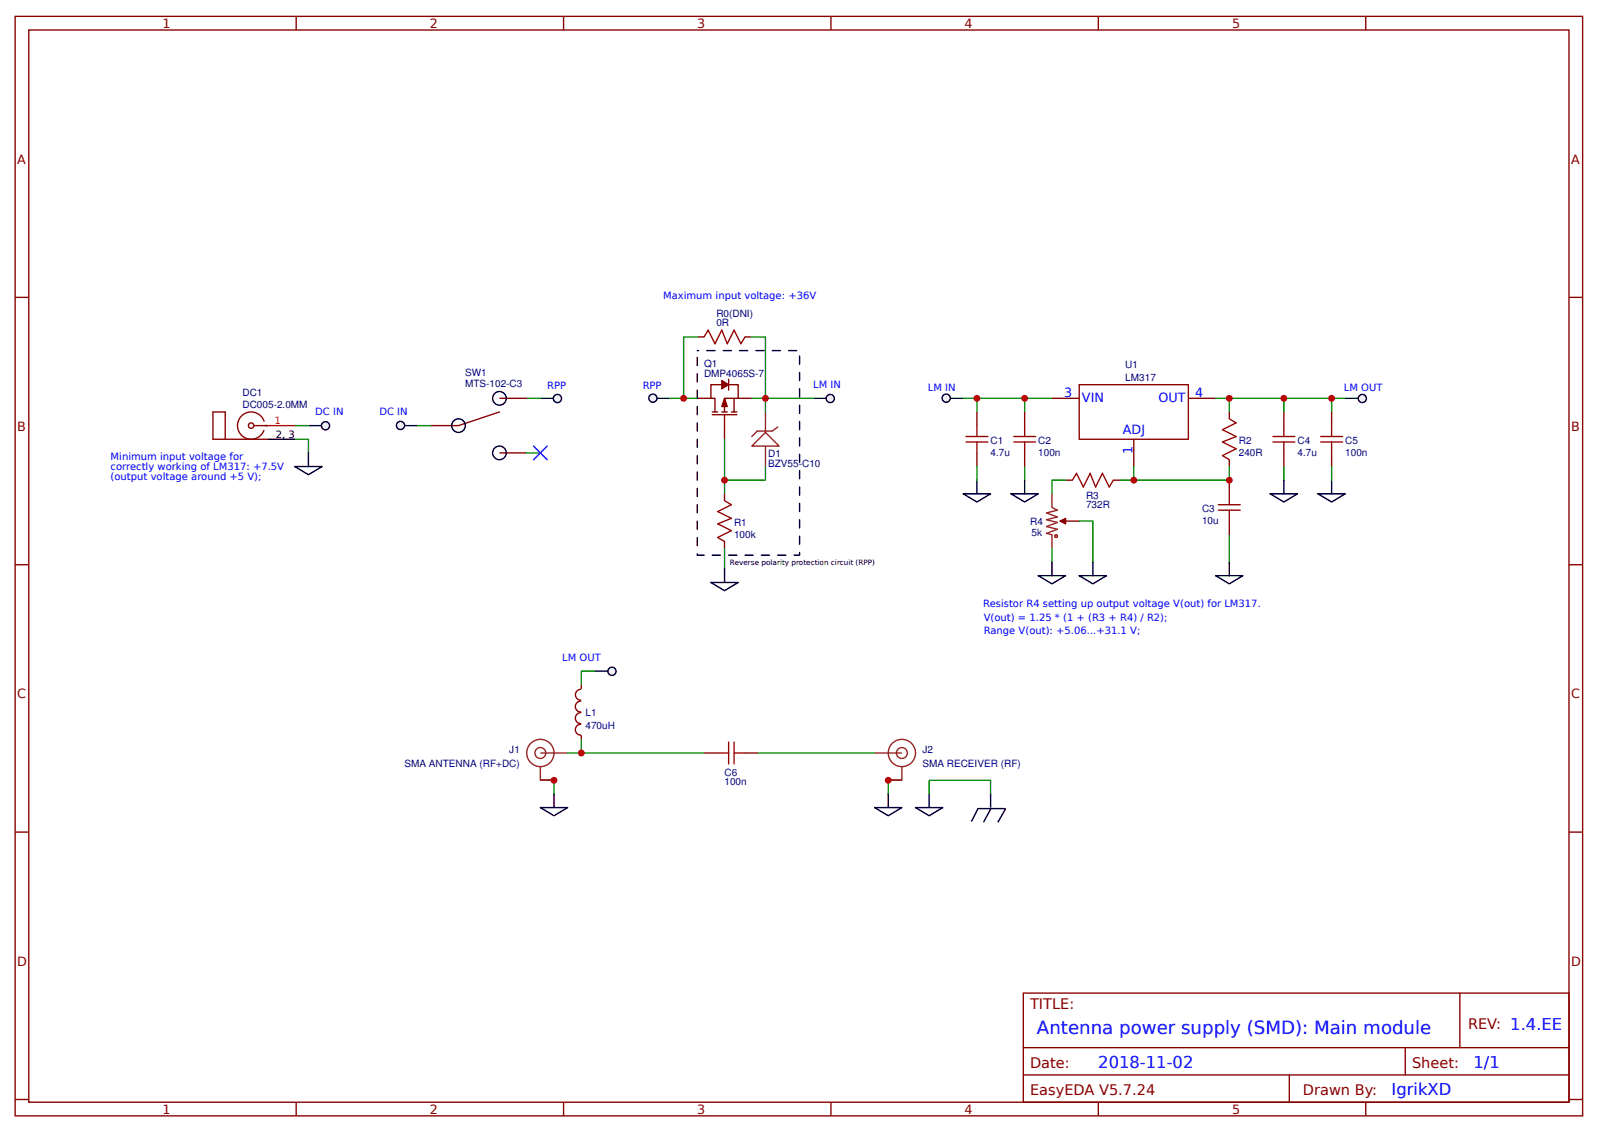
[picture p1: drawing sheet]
<svg xmlns="http://www.w3.org/2000/svg" width="310mm" height="219mm" viewBox="0 0 310 219" stroke-linecap="round" stroke-linejoin="round" font-family="sans-serif">
<g fill="none" stroke="#800" stroke-width=".26">
<path d="M2.9 3.2h304v213.2h-304zM5.6 5.8h298.7v208h-298.7zM57.4 3.2v2.6M109.3 3.2v2.6M161.2 3.2v2.6M213 3.2v2.6M264.9 3.2v2.6M2.9 57.7h2.7M304.3 57.7h2.6M135.2 77.3h2.7M138.1 79.9h1.1M140 74.6h-2.1v2.7h.8v2.6"/>
<path d="M140 79.9h1M141.3 74.6h1.9v2.7h-2.7v2.6M141.3 73.6v2.1M141.8 79.9h1.1M142.4 77.3v2.6M143.2 77.3h2.6M198.7 79.9v2.6M204 77.3h5.3M209.3 74.6h21.2v10.6h-21.2zM230.5 77.3h5.3M238.4 79.9v1.3M138.1 80.4h4.8"/>
<path d="M140.5 80.4v4.8M140.5 95.8v1.3M198.7 87.8v2.7M219.9 85.2v5.3M238.4 89.2v1.3M2.9 109.5h2.7M140.5 105v1.4M304.3 109.5h2.6M2.9 161.4h2.7M304.3 161.4h2.6M198.5 192.6h105.8v21.2h-105.8zM283.1 192.6v10.6"/>
<path d="M2.9 213.3h2.7M57.4 213.8v2.6M109.3 213.8v2.6M161.2 213.8v2.6M198.5 203.2h105.8M198.5 208.5h105.8M213 213.8v2.6M250.1 208.5v5.3M264.9 213.8v2.6M272.5 203.2v5.3M304.3 213.3h2.6"/>
</g>
<g fill="#800" stroke="#800" stroke-width=".26">
<path d="M140.5 77.3l.5 1.5h-1z"/>
<path d="M140 73.8l1.3 .8-1.3 .8z"/>
</g>
<path d="M140.5 97.1l1.3 .8-2.6 1.3 2.6 1.3-2.6 1.1 2.6 1.3-2.6 1.3 1.3 .8M196.6 85.7h4.2M196.6 84.7h4.2M198.7 82.5v2.2M198.7 85.7v2.1M238.4 81.2l1.3 .8-2.6 1.3 2.6 1.4-2.6 1 2.6 1.3-2.6 1.4 1.3 .8" fill="none" stroke="#a00000" stroke-width=".26"/>
<path d="M145.8 77.3h2.7v2.6M204 77.3h-5.3v2.6M235.8 77.3h2.6v2.6M238.4 77.3h10.6v2.6M249 77.3h11.9M57.2 85.2h2.6v2.6M198.7 90.5v2.6M219.9 90.5v2.6h18.5v-2.6M249 90.5v2.6M140.5 106.4v3.9M238.4 103.7v5.3" fill="none" stroke="#080" stroke-width=".26"/>
<path d="M148.5 79.9v4M145.8 86.5l2.7-2.6 2.6 2.6zM148.5 86.5v4M150.8 82.8l-1 .8h-2.9l-1.1 1.1" fill="none" stroke="#8d2323" stroke-width=".26"/>
<path d="M260.9 77.3h2.7" fill="none" stroke="#000" stroke-width=".26"/>
<circle cx="264.2" cy="77.3" r=".79" fill="#efefef" stroke="#000" stroke-width=".26"/>
<path d="M184.2 77.3h2.6" fill="none" stroke="#000" stroke-width=".26"/>
<circle cx="183.5" cy="77.2" r=".79" fill="#efefef" stroke="#000" stroke-width=".26"/>
<path d="M157.7 77.3h2.7" fill="none" stroke="#000" stroke-width=".26"/>
<circle cx="161" cy="77.3" r=".79" fill="#efefef" stroke="#000" stroke-width=".26"/>
<path d="M148.5 77.3h9.2M186.8 77.3h11.9M140.5 85.2v10.6M148.5 90.5v2.6h-8M204 106.4v2.6M209.3 101.1h2.7v7.9" fill="none" stroke="#080" stroke-width=".26"/>
<path d="M204 95.8v2.6l1.1 .6-2.1 .5 2.1 .8-2.1 .5 2.1 .5-2.1 .8 2.1 .6-2.1 .8 1 .2v2.7M205.6 101.1h1.1" fill="none" stroke="#8d2323" stroke-width=".26"/>
<path d="M205.6 101.1l1.1-.6v1.1z" fill="#800" stroke="#800" stroke-width=".26"/>
<g fill="none" stroke="#a00000" stroke-width=".26">
<path d="M236.3 99h4.2M236.3 97.9h4.2M238.4 95.8v2.1M238.4 99v2.1M246.9 85.7h4.2M246.9 84.7h4.2M249 82.5v2.2M249 85.7v2.1"/>
<circle cx="204.8" cy="104" r=".26"/>
</g>
<path d="M249 79.9v2.6M238.4 93.1v2.7M249 87.8v2.7M206.7 101.1h2.6M238.4 101.1v2.6" fill="none" stroke="#800" stroke-width=".26"/>
<g fill="none" stroke="#000" stroke-width=".26">
<path d="M57.2 90.5h5.3l-2.7 1.6zM59.8 87.8v2.7M78.3 82.5h2.7M196.1 95.8h5.3l-2.7 1.6zM198.7 93.1v2.7M246.4 95.8h5.2l-2.6 1.6zM249 93.1v2.7M137.9 113h5.3l-2.7 1.6zM140.5 110.3v2.7M201.4 111.7h5.3l-2.7 1.5zM204 109v2.7M209.3 111.7h5.3l-2.6 1.5z"/>
<path d="M212 109v2.7M235.8 111.7h5.3l-2.7 1.5zM238.4 109v2.7"/>
</g>
<circle cx="77.7" cy="82.5" r=".79" fill="#efefef" stroke="#000" stroke-width=".26"/>
<path d="M81 82.5h2.6" fill="none" stroke="#080" stroke-width=".26"/>
<path d="M104.8 77.3h2.6" fill="none" stroke="#000" stroke-width=".26"/>
<circle cx="108.1" cy="77.3" r=".79" fill="#efefef" stroke="#000" stroke-width=".26"/>
<path d="M102.2 77.3h2.6M189.5 77.3v2.6M258.3 77.3v2.6M189.5 90.5v2.6M258.3 90.5v2.6M107.4 151.3v2.7M112.7 143.4v2.6h-2.6M172.3 151.3v2.7M180.2 154v-2.7h11.9v2.7" fill="none" stroke="#080" stroke-width=".26"/>
<g fill="none" stroke="#800" stroke-width=".26">
<path d="M96.9 79.9l-8 2.6h-5.3M96.9 77.3h5.3M189.5 79.9v2.6M258.3 79.9v2.6M96.9 87.8h5.3M189.5 87.8v2.7M258.3 87.8v2.7M112.7 138.2a1.06 1.06 0 0 0-1.1 1.1 1.06 1.06 0 0 0 1.1 1M112.7 136a1.06 1.06 0 0 0-1.1 1 1.06 1.06 0 0 0 1.1 1.1M112.7 133.7a1.06 1.06 0 0 0-1.1 1.1 1.06 1.06 0 0 0 1.1 1M112.7 132.8v.8M112.7 140.5a1.06 1.06 0 0 0-1.1 1 1.06 1.06 0 0 0 1.1 1.1v.8"/>
<path d="M136.6 146h2.6M144.5 146h2.6"/>
</g>
<g fill="none" stroke="#000" stroke-width=".26">
<path d="M186.8 95.8h5.3l-2.6 1.6zM189.5 93.1v2.7M255.6 95.8h5.3l-2.6 1.6zM258.3 93.1v2.7M115.4 130.2h2.6M104.8 156.6h5.3l-2.7 1.6zM107.4 154v2.6M169.6 156.6h5.3l-2.6 1.6zM172.3 154v2.6M177.6 156.6h5.3l-2.7 1.6zM180.2 154v2.6M189.7 156.8l-1.3 2.4"/>
<path d="M189.7 156.8h5.1M192.1 154v2.6M192.2 156.8l-1.4 2.6M195 156.9l-1.4 2.5"/>
<circle cx="96.9" cy="77.3" r="1.32"/>
<circle cx="88.9" cy="82.6" r="1.32"/>
<circle cx="96.9" cy="87.8" r="1.32"/>
</g>
<g fill="none" stroke="#8d2323" stroke-width=".26">
<path d="M104.8 148.7v2.6h2.6M104.8 146h5.3M169.6 146h5.3M174.9 148.7v2.6h-2.6"/>
<circle cx="104.8" cy="146.1" r="2.65"/>
<circle cx="104.8" cy="146.1" r="1.06"/>
<circle cx="174.9" cy="146.1" r="2.65"/>
<circle cx="174.9" cy="146.1" r="1.06"/>
</g>
<path d="M187.4 85.7h4.2M187.4 84.7h4.2M189.5 82.5v2.2M189.5 85.7v2.1M256.1 85.7h4.3M256.1 84.7h4.3M258.3 82.5v2.2M258.3 85.7v2.1M139.2 146h2.1M141.3 143.9v4.3M142.4 143.9v4.3M142.4 146h2.1" fill="none" stroke="#a00000" stroke-width=".26"/>
<circle cx="118.7" cy="130.2" r=".79" fill="#efefef" stroke="#000" stroke-width=".26"/>
<path d="M135.2 65.4h-2.6v11.9h2.6M145.8 65.4h2.7v11.9M115.4 130.2h-2.7v2.6" fill="none" stroke="#080" stroke-width=".26"/>
<path d="M136.6 65.4l.7-1.4 1.4 2.7 1.3-2.7 1 2.7 1.4-2.7 1.3 2.7 .8-1.3" fill="none" stroke="#a00000" stroke-width=".26"/>
<path d="M135.2 65.4h1.4M144.5 65.4h1.3" fill="none" stroke="#800" stroke-width=".26"/>
<path d="M135.2 69.3v38.4h19.9v-39.7h-19.9" fill="none" stroke="#000" stroke-width=".26" stroke-dasharray="1.6 1.6"/>
<path d="M59.8 82.5h2.7" fill="none" stroke="#000" stroke-width=".26"/>
<circle cx="63.1" cy="82.6" r=".79" fill="#efefef" stroke="#000" stroke-width=".26"/>
<path d="M57.2 82.5h2.6" fill="none" stroke="#080" stroke-width=".26"/>
<path d="M127.3 77.3h2.6" fill="none" stroke="#000" stroke-width=".26"/>
<circle cx="126.6" cy="77.2" r=".79" fill="#efefef" stroke="#000" stroke-width=".26"/>
<path d="M129.9 77.3h2.7M102.2 87.8h2.6M206.7 93.1h-2.7v2.7M217.2 93.1h2.7M112.7 146h23.9M147.1 146h22.5" fill="none" stroke="#080" stroke-width=".26"/>
<path d="M208 93.1l.8-1.3 1.3 2.7 1.3-2.7 1.1 2.7 1.3-2.7 1.3 2.7 .8-1.4" fill="none" stroke="#a00000" stroke-width=".26"/>
<path d="M43.7 85.2v-5.3h-2.4v5.3h10.6M49.2 82.5h2.7M206.7 93.1h1.3M215.9 93.1h1.3" fill="none" stroke="#800" stroke-width=".26"/>
<path d="M103.5 86.5l2.6 2.7M106.1 86.5l-2.6 2.7" fill="none" stroke="#00f" stroke-width=".26"/>
<path d="M51.9 82.5h5.3" fill="none" stroke="#f00" stroke-width=".26"/>
<path d="M51.9 85.2h5.3" fill="none" stroke="#000" stroke-width=".26"/>
<circle cx="48.7" cy="82.6" r=".53" fill="#efefef" stroke="#800" stroke-width=".26"/>
<path d="M51.2 81.8a2.65 2.65 0 0 0-4-1.4 2.65 2.65 0 0 0-.1 4.3 2.65 2.65 0 0 0 4.1-1.3" fill="none" stroke="#800" stroke-width=".26"/>
<g fill="#c00">
<circle cx="219.9" cy="93.1" r=".66"/>
<circle cx="238.4" cy="93.1" r=".66"/>
<circle cx="107.4" cy="151.3" r=".66"/>
<circle cx="132.6" cy="77.3" r=".66"/>
<circle cx="249" cy="77.3" r=".66"/>
<circle cx="172.3" cy="151.3" r=".66"/>
<circle cx="238.4" cy="77.3" r=".66"/>
<circle cx="198.7" cy="77.3" r=".66"/>
<circle cx="140.5" cy="93.1" r=".66"/>
<circle cx="148.5" cy="77.3" r=".66"/>
<circle cx="258.3" cy="77.3" r=".66"/>
<circle cx="189.5" cy="77.3" r=".66"/>
<circle cx="112.7" cy="146.1" r=".66"/>
</g>
<text font-size="3.5" fill="#00f" x="201.1" y="200.6">Antenna power supply (SMD): Main module</text>
<g font-size="3.2" fill="#00f">
<text x="213" y="207.2">2018-11-02</text>
<text x="285.8" y="207.2">1/1</text>
<text x="269.9" y="212.5">IgrikXD</text>
</g>
<g font-size="2.8" fill="#800">
<text x="199.8" y="195.8">TITLE:</text>
<text x="284.7" y="199.5">REV: 1.4.EE</text>
<text x="199.8" y="207.2">Date:</text>
<text x="273.9" y="207.2">Sheet:</text>
<text x="199.8" y="212.5">EasyEDA V5.7.24</text>
<text x="252.7" y="212.5">Drawn By:</text>
</g>
<g font-size="2.5" fill="#800">
<text x="31.5" y="5.4">1</text>
<text x="83.4" y="5.4">2</text>
<text x="135.2" y="5.4">3</text>
<text x="187.1" y="5.4">4</text>
<text x="238.9" y="5.4">5</text>
<text x="3.3" y="31.8">A</text>
<text x="304.7" y="31.8">A</text>
<text x="3.3" y="83.6">B</text>
<text x="304.7" y="83.6">B</text>
<text x="3.3" y="135.5">C</text>
<text x="304.7" y="135.5">C</text>
<text x="3.3" y="187.3">D</text>
<text x="304.7" y="187.3">D</text>
<text x="31.5" y="216">1</text>
<text x="83.4" y="216">2</text>
<text x="135.2" y="216">3</text>
<text x="187.1" y="216">4</text>
<text x="238.9" y="216">5</text>
</g>
<g font-size="2.5" fill="#00f">
<text x="206.4" y="77">3</text>
<text x="231.8" y="77">4</text>
<text x="209.8" y="78.1">VIN</text>
<text x="224.7" y="78.1">OUT</text>
<text x="217.8" y="84.2">ADJ</text>
<text x="219.6" y="88.1" transform="rotate(-90 219.6 88.1)">1</text>
</g>
<g font-size="1.9" fill="#00f">
<text x="128.6" y="58.1">Maximum input voltage: +36V</text>
<text x="106.1" y="75.4">RPP</text>
<text x="124.6" y="75.4">RPP</text>
<text x="157.7" y="75.3">LM IN</text>
<text x="179.9" y="75.8">LM IN</text>
<text x="260.6" y="75.8">LM OUT</text>
<text x="61.1" y="80.5">DC IN</text>
<text x="73.6" y="80.5">DC IN</text>
<text x="21.5" y="89.1">Minimum input voltage for</text>
<text x="21.5" y="91.1">correctly working of LM317: +7.5V</text>
<text x="21.5" y="93.1">(output voltage around +5 V);</text>
<text x="190.7" y="117.7">Resistor R4 setting up output voltage V(out) for LM317.</text>
<text x="190.8" y="120.4">V(out) = 1.25 * (1 + (R3 + R4) / R2);</text>
<text x="190.8" y="123">Range V(out): +5.06...+31.1 V;</text>
<text x="109" y="128.1">LM OUT</text>
</g>
<g font-size="1.9" fill="#000080">
<text x="138.9" y="61.6">R0(DNI)</text>
<text x="138.9" y="63.2">0R</text>
<text x="136.6" y="71.1">Q1</text>
<text x="218.2" y="71.4">U1</text>
<text x="47" y="76.8">DC1</text>
<text x="90.2" y="75.1">MTS-102-C3</text>
<text x="90.2" y="72.9">SW1</text>
<text x="136.6" y="73.2">DMP4065S-7</text>
<text x="218.2" y="73.8">LM317</text>
<text x="47" y="79.1">DC005-2.0MM</text>
<text x="149" y="88.7">D1</text>
<text x="192.1" y="88.4">4.7u</text>
<text x="192.1" y="86.1">C1</text>
<text x="201.4" y="88.4">100n</text>
<text x="201.4" y="86.1">C2</text>
<text x="240.3" y="88.4">240R</text>
<text x="240.3" y="86.1">R2</text>
<text x="251.6" y="88.4">4.7u</text>
<text x="251.6" y="86.1">C4</text>
<text x="260.9" y="88.4">100n</text>
<text x="260.9" y="86.1">C5</text>
<text x="149" y="90.5">BZV55-C10</text>
<text x="142.4" y="101.9">R1</text>
<text x="199.8" y="101.9">R4</text>
<text x="210.6" y="98.6">732R</text>
<text x="210.6" y="96.8">R3</text>
<text x="233.1" y="101.6">10u</text>
<text x="233.1" y="99.3">C3</text>
<text x="142.4" y="104.3">100k</text>
<text x="200.1" y="103.9">5k</text>
<text x="113.5" y="141.4">470uH</text>
<text x="113.5" y="138.9">L1</text>
<text x="78.4" y="148.7">SMA ANTENNA (RF+DC)</text>
<text x="98.8" y="146">J1</text>
<text x="178.9" y="148.7">SMA RECEIVER (RF)</text>
<text x="178.9" y="146">J2</text>
<text x="140.5" y="152.3">100n</text>
<text x="140.5" y="150.5">C6</text>
</g>
<text font-size="1.9" fill="#f00" x="53.2" y="82.3">1</text>
<text font-size="1.9" x="53.5" y="84.9">2, 3</text>
<text font-size="1.4" x="141.6" y="109.6">Reverse polarity protection circuit (RPP)</text>
</svg>
